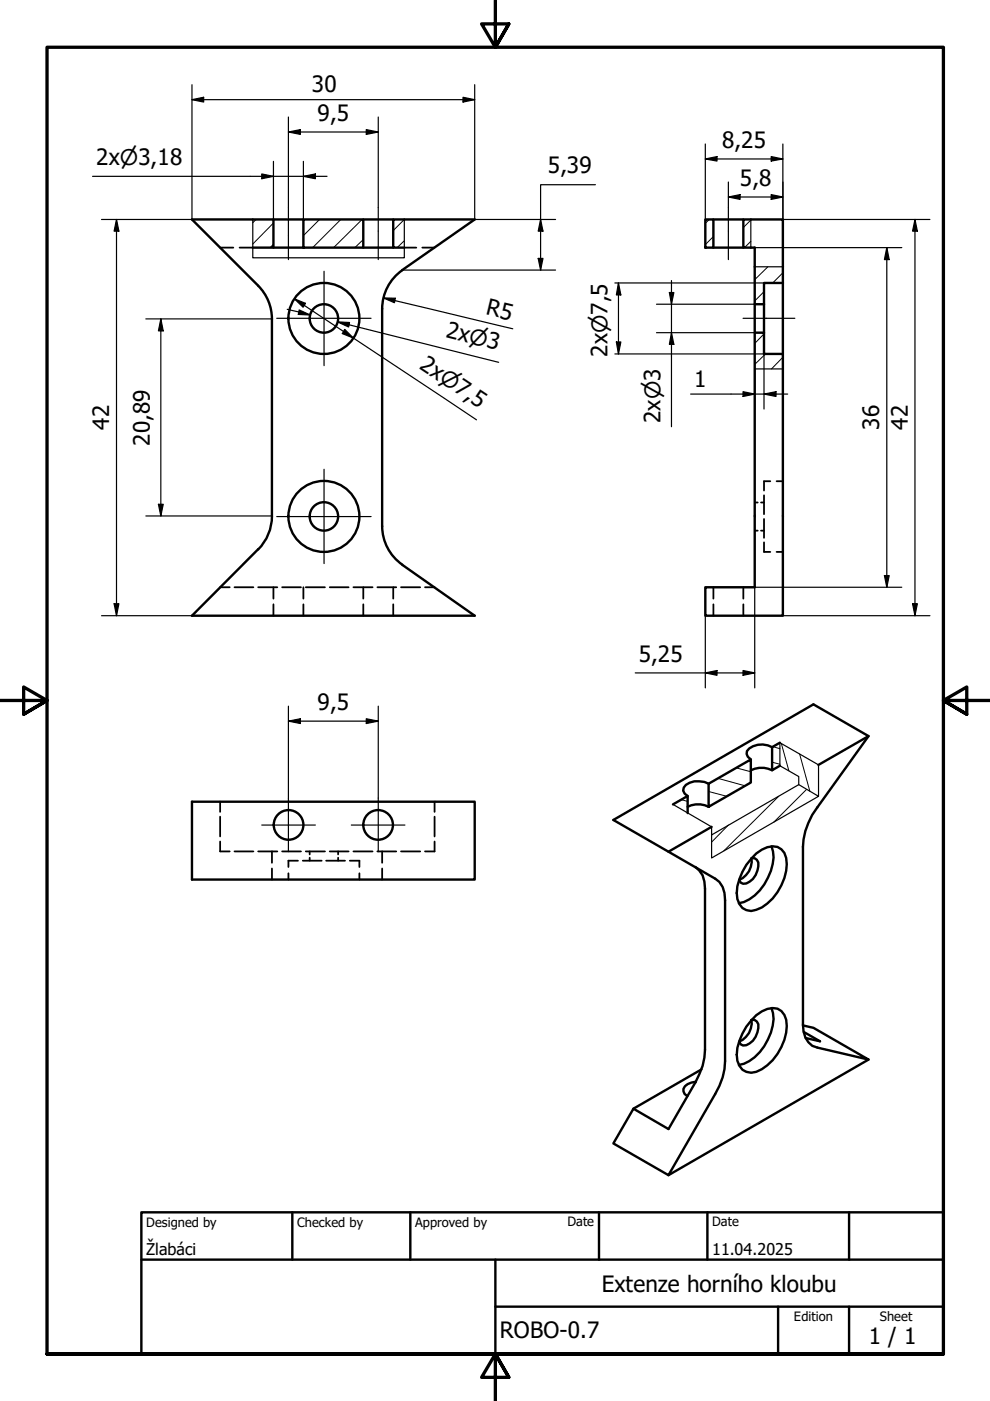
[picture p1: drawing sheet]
<svg xmlns="http://www.w3.org/2000/svg" width="210mm" height="297mm" viewBox="0 0 210 297" stroke-linecap="round" stroke-linejoin="round" font-family="sans-serif">
<!-- layer: Hatch (ISO) -->
<g fill="none" stroke="#000" stroke-width=".21">
<path d="M54.3 46.5l-.7 .7M58 51.8l-.7 .7M58 47.3l-4.4 4.4M67.8 46.5l-3.5 3.5M72.3 46.5l-6 6M76.8 46.5l-6.1 6M77 50.8l-1.8 1.7M85.7 51l-1.5 1.5M85.7 46.5l-2.3 2.4M150.4 46.5l-.9 .9M151.3 50.2l-1.8 1.7M159.2 51.2l-1.3 1.3"/>
<path d="M159.2 46.7l-1.6 1.5M162.8 56.6l-2.8 2.7M166 57.8l-2.2 2.2M162 61.8l-2 2M162 70.8l-2 2M162.3 75l-2.3 2.3M166 75.7l-2.4 2.5M163.8 158.3l1.6 .4M165.7 157.7l1.6 5.7M169.5 159.9l2.2 7.9M144.4 169.5l1.4 .4M150.2 167.8l3.9 1"/>
<path d="M152.2 165l5.8 1.6M154.4 174.9l-3.5 3.6M156.1 162.8l3.1 .8M163.7 161.6l1.7 .4M165.1 168.8l-11.6 11.6M171 167.4l-6.9 6.9M173.5 162.1v.4"/>
</g>
<!-- layer: Break Line (ISO) -->
<path d="M53.6 46.5v8.2h32.1v-8.2M159.2 46.5v6M160 56.6h6M160 78.2h6M142.7 170.5l8.2 4.8v6.6l22.6-13.1-4.1-2.4-18.5 10.6M169.4 166.4v-1.8l-4-2.2v-4.9l8.1 4.7v6.6" fill="none" stroke="#000" stroke-width=".25"/>
<!-- layer: Hidden (ISO) -->
<g fill="none" stroke="#000" stroke-width=".38">
<path d="M46.7 52.5h2.8M50.8 52.5h2.8M85.7 52.5h2.6M89.5 52.5h2.6M160 112.5h.7M160 106.5h.7M161.4 112.5h.6M161.4 106.5h.6M162 105v4M162 110v4M162 115v2h1.3M163.3 102h-1.3v2"/>
<path d="M164.7 117h1.3M164.7 102h1.3M46.7 124.5h2M49.7 124.5h4M54.7 124.5h4.1M58 124.5v2.4M58 128.1v2.4M59.8 124.5h4M64.3 124.5v2.4M64.3 128.1v2.4M64.8 124.5h4.1M69.9 124.5h4"/>
<path d="M74.9 124.5h4.1M77 124.5v2.4M77 128.1v2.4M80 124.5h4M83.4 124.5v2.4M83.4 128.1v2.4M85 124.5h4.1M90.1 124.5h2M151.3 124.5v2.4M151.3 128.1v2.4M157.6 124.5v2.4M157.6 128.1v2.4"/>
<path d="M46.7 170v2.1M46.7 173.2v4.1M46.7 178.4v2.1h2M92.1 170v2.1M92.1 173.2v4.1M92.1 178.4v2.1h-2M49.7 180.5h4M54.7 180.5h4.1M57.7 180.5v2.4M57.7 184.1v2.4M59.8 180.5h4M61.2 185.2v1.3"/>
<path d="M63.2 182.5h-2v1.3M64.2 182.5h4M64.8 180.5h4.1M65.7 180.5v.7M65.7 181.8v.7M69.2 182.5h4M69.9 180.5h4M71.7 180.5v.7M71.7 181.8v.7M74.2 182.5h2v1.3M74.9 180.5h4.1M76.2 185.2v1.3"/>
<path d="M80 180.5h4M81 180.5v2.4M81 184.1v2.4M85 180.5h4.1"/>
</g>
<!-- layer: Visible (ISO) -->
<g fill="none" stroke="#000" stroke-width=".51">
<path d="M58 46.5v6h-4.4M58 52.5h6.3M64.3 46.5h12.7v6h-12.7zM64.3 46.5h-23.6l14 14.1a10 10 0 0 1 3 7v41.8a10 10 0 0 1-3 7.1M77 46.5h6.4M77 52.5h6.4M85.3 57.3a10 10 0 0 0-4.3 8.2v46.1M85.7 52.5h-2.3v-6h17.2l-15.3 10.8M149.5 46.5h1.8v6h-1.8zM151.3 46.5h6.3M151.3 52.5h6.3M166 60h-4v4.5h-2v-12h-2.4v-6h8.4v28.5"/>
<path d="M160 70.5h2v4.5h4v55.5h-16.5v-6h10.5zM160 64.5v6M162 64.5v6M81 111.5a10 10 0 0 0 4.3 8.2l15.3 10.8h-59.9l14-14.1M163.7 158.4a4.2 4.2 0 0 0-5.3 .8l-.1 .7 .3 .6 .6 .5M165.4 157.5l-1.7 .9v4.9l1.7-.9M184.1 156.1l-10.6 6.1M40.7 170h59.9v16.5h-59.9zM142.7 170.5l3.1-1.7v3.6M145.8 171.1a4.9 4.9 0 0 1 4.4 0M150.2 166.2l9-5.2v4.9l-9 5.2zM150.2 166.2a4.1 4.1 0 0 0-5.2 .8l-.2 .6 .4 .7 .6 .5"/>
<path d="M150.9 175.3l-9.2 5.3M159.2 163.3a5.1 5.1 0 0 1 4.5 0M163.6 179.4a9.3 9.3 0 0 1-1.5 8.1 8.6 8.6 0 0 1-5.4 4M147.4 183.8a5 5 0 0 1 2.1 4.7v34.1a13.8 13.8 0 0 1-2.1 6.9l-5.7 9.9-7.4-4.3-4.3 7.3 11.7 6.8 9.9-17.2a13.5 13.5 0 0 0 2.1-7v-34.1a4.8 4.8 0 0 0-2.1-4.6l-21.6-12.5 42.5-24.5 11.6 6.8-10.8 15.1a15 15 0 0 0-3.1 8.4v37.6a5.1 5.1 0 0 0 2 4.5l1.1 .4 10.8 2.5-11.6-6.7-2.3-.5M159.4 181.9l.6 .1 .5 .3a3.2 3.2 0 0 1-.3 3.2 3.2 3.2 0 0 1-2.7 1.9l-.5-.3-.3-.6a4.3 4.3 0 0 0 2.6-4.5M160.3 181a5 5 0 0 1 4.5-1.4 3.5 3.5 0 0 1 2 3.6 11.7 11.7 0 0 1-5.3 9.2l-1.2 .5a2.9 2.9 0 0 1-4-2.3 11.3 11.3 0 0 1 4-9.6zM159.4 216.2l.6 .1 .5 .3a3.2 3.2 0 0 1-.3 3.2 3.2 3.2 0 0 1-2.7 1.9l-.5-.3-.3-.6a4.3 4.3 0 0 0 2.6-4.5M160.3 215.3a5 5 0 0 1 4.5-1.4 3.6 3.6 0 0 1 2 3.6 11.2 11.2 0 0 1-6.5 9.8 2.99 2.99 0 0 1-4-2.4 11.3 11.3 0 0 1 4-9.6zM163.6 213.7a9.3 9.3 0 0 1-1.5 8.1 8.6 8.6 0 0 1-5.4 4M170.4 218.8l3.5 2-3.1-.7M147.5 229.3a2.82 2.82 0 0 0-2.6 1.6v.5l.3 .6 .5 .4M148.7 226.7l-14.4 8.4"/>
<path d="M184.1 224.6l-42.4 24.6"/>
<circle cx="68.7" cy="67.5" r="3"/>
<circle cx="68.7" cy="67.5" r="7.5"/>
<circle cx="68.7" cy="109.5" r="3"/>
<circle cx="68.7" cy="109.5" r="7.5"/>
<circle cx="61.2" cy="174.9" r="3.1"/>
<circle cx="80.2" cy="174.9" r="3.1"/>
</g>
<!-- layer: Border (ISO) -->
<path d="M105 0v10l-2.9-4.9h5.8l-2.9 4.9 2.9-4.9M0 148.5h10l-5-2.8v5.7l5-2.9-5 2.9M210 148.5h-10l5-2.8v5.7l-5-2.9 5 2.9M10 287.1v-277.1h190v277.1h-190h190M107.9 292l-2.9-4.9 2.9 4.9h-5.8l2.9-4.9v9.9" fill="none" stroke="#000" stroke-width=".7"/>
<!-- layer: Title (ISO) -->
<path d="M30 257h170v30.1h-170zM62 257v10.1M87 257v10.1M127 257v10.1M150 257v10.1M180 257v10.1M30 267.1h170M105 277h95M105 267.1v20M165 277v10.1M180 277v10.1" fill="none" stroke="#000" stroke-width=".51"/>
<!-- layer: Dimension (ISO) -->
<g fill="none" stroke="#000" stroke-width=".25">
<path d="M40.7 18v28.5h-19.2M100.6 18v28.5h17.2M19.6 37.4h49.7M40.7 21.1l2.5-.5v1zM40.7 21.1h59.9M55.5 36.9l2.5 .5-2.5 .5zM58 34.2v12.3M61.2 28l2.5-.5v1zM61.2 28h19M61.2 24.8v19.2M64.3 37.4l2.6-.5v1zM64.3 34.2v12.3"/>
<path d="M77.7 27.5l2.5 .5-2.5 .5zM80.2 24.8v19.2M98.2 20.6l2.4 .5-2.4 .5zM126.2 39.2h-11.6v18.1M149.5 33.7l2.5-.5v.9zM149.5 33.7h16.5M149.5 30.5v16M154.4 38.6v5.4M163.5 33.2l2.5 .5-2.5 .4zM166 30.5v16h31.2M24.7 46.5l.5 2.5h-1zM24.7 46.5v84"/>
<path d="M85.3 57.3h32.5M114.1 54.8h1l-.5 2.5zM114.6 46.5l.5 2.5h-1zM130.4 60h31.6M131.1 60l.5 2.5h-.9zM131.1 60v15M142.4 59.5v31M154.4 41.8l2.5-.5v1zM154.4 41.8h11.6M160 52.5h31.2M163.5 41.3l2.5 .5-2.5 .5zM188 52.5l.5 2.5h-1z"/>
<path d="M188 52.5v72M194 46.5l.5 2.5h-1zM194 46.5v84M30.9 67.6h26.8M34.1 67.6l.5 2.6h-1zM34.1 67.6v41.8M60.9 65.6l4.9 1.2M62.4 63.4l2.4 .9-.5 .8zM62.4 63.4l38.6 25.6M63.4 65.7l2.4 1.1-2.6-.1zM71.6 68.2l2.5 .2-.2 .9zM73.1 69.8l1.8 1.9-2.3-1z"/>
<path d="M74 68.9l-2.4-.7 34.1 8.6M81.3 63.2h2.5l-.2 1zM81.3 63.2l27.4 6.5M130.4 75h31.6v11.7M130.7 72.5h.9l-.5 2.5zM139.2 64.5h20.8M139.2 70.5h20.8M141.9 62h1l-.5 2.5zM142.4 70.5l.5 2.5h-1zM160 78.2v8.5M146.4 83.6h20.6M157.5 83l2.5 .6-2.5 .5z"/>
<path d="M162 83.6l2.5-.6v1.1zM30.9 109.4h26.8M33.6 106.9h1l-.5 2.5zM21.5 130.5h19.2M24.2 128h1l-.5 2.5zM149.5 130.5v15.3M166 130.5h31.2M187.5 122h1l-.5 2.5zM191.2 124.5h-31.2v21.3M193.5 128h1l-.5 2.5zM61.2 152.9l2.5-.5v1zM61.2 149.7v19.5"/>
<path d="M61.2 152.9h19M77.7 152.4l2.5 .5-2.5 .5zM80.2 149.7v19.5M134.7 142.7h25.3M149.5 142.7l2.5-.5v1zM157.5 142.2l2.5 .5-2.5 .5z"/>
</g>
<g fill="#000">
<path d="M40.7 21.1l2.5-.5v1zM55.5 36.9l2.5 .5-2.5 .5zM61.2 28l2.5-.5v1zM64.3 37.4l2.6-.5v1zM77.7 27.5l2.5 .5-2.5 .5zM98.2 20.6l2.4 .5-2.4 .5zM149.5 33.7l2.5-.5v.9zM163.5 33.2l2.5 .5-2.5 .4zM24.7 46.5l.5 2.5h-1zM114.1 54.8h1l-.5 2.5zM114.6 46.5l.5 2.5h-1zM154.4 41.8l2.5-.5v1z"/>
<path d="M163.5 41.3l2.5 .5-2.5 .5zM188 52.5l.5 2.5h-1zM194 46.5l.5 2.5h-1zM34.1 67.6l.5 2.6h-1zM63.4 65.7l2.4 1.1-2.6-.1zM62.4 63.4l2.4 .9-.5 .8zM73.1 69.8l1.8 1.9-2.3-1zM71.6 68.2l2.5 .2-.2 .9zM81.3 63.2h2.5l-.2 1zM130.7 72.5h.9l-.5 2.5zM131.1 60l.5 2.5h-.9zM141.9 62h1l-.5 2.5z"/>
<path d="M142.4 70.5l.5 2.5h-1zM157.5 83l2.5 .6-2.5 .5zM162 83.6l2.5-.6v1.1zM33.6 106.9h1l-.5 2.5zM24.2 128h1l-.5 2.5zM187.5 122h1l-.5 2.5zM193.5 128h1l-.5 2.5zM61.2 152.9l2.5-.5v1zM77.7 152.4l2.5 .5-2.5 .5zM149.5 142.7l2.5-.5v1zM157.5 142.2l2.5 .5-2.5 .5z"/>
</g>
<!-- layer: Centerline (ISO) -->
<path d="M61.2 44v11M80.2 44v11M154.4 44v11M157.5 67.5h11" fill="none" stroke="#000" stroke-width=".25"/>
<!-- layer: Center Mark (ISO) -->
<path d="M68.7 57.5v20M58.7 67.5h20M68.7 99.5v20M58.7 109.5h20M55.5 174.9h11.4M61.2 169.2v11.4M74.5 174.9h11.4M80.2 169.2v11.4" fill="none" stroke="#000" stroke-width=".25"/>
<g font-size="4.8">
<text x="66.1" y="19.5">30</text>
<text x="67.3" y="25.6">9,5</text>
<text x="20.4" y="35">2x⌀3,18</text>
<text x="153.1" y="31.3">8,25</text>
<text x="116.1" y="36.8">5,39</text>
<text x="156.8" y="39.4">5,8</text>
<text x="94.4" y="71.5" transform="rotate(14 94.4 71.5)">2x⌀3</text>
<text x="102.9" y="66.7" transform="rotate(14 102.9 66.7)">R5</text>
<text x="88.7" y="78" transform="rotate(34 88.7 78)">2x⌀7,5</text>
<text x="128.8" y="75.7" transform="rotate(-90 128.8 75.7)">2x⌀7,5</text>
<text x="147.2" y="82">1</text>
<text x="140" y="89.7" transform="rotate(-90 140 89.7)">2x⌀3</text>
<text x="23.2" y="91.1" transform="rotate(-90 23.2 91.1)">42</text>
<text x="31.7" y="94.5" transform="rotate(-90 31.7 94.5)">20,89</text>
<text x="186.4" y="91.1" transform="rotate(-90 186.4 91.1)">36</text>
<text x="192.5" y="91.1" transform="rotate(-90 192.5 91.1)">42</text>
<text x="135.4" y="140.3">5,25</text>
<text x="67.3" y="150.5">9,5</text>
<text x="127.6" y="274">Extenze horního kloubu</text>
<text x="106" y="283.8">ROBO-0.7</text>
<text x="184.2" y="285">1 / 1</text>
</g>
<g font-size="3.4">
<text x="31" y="266">Žlabáci</text>
<text x="151" y="266">11.04.2025</text>
</g>
<g font-size="2.7">
<text x="31" y="260.1">Designed by</text>
<text x="63" y="260.1">Checked by</text>
<text x="88" y="260.1">Approved by</text>
<text x="120.3" y="260">Date</text>
<text x="151" y="260">Date</text>
<text x="168.3" y="280.1">Edition</text>
<text x="186.6" y="280.1">Sheet</text>
</g>
</svg>
